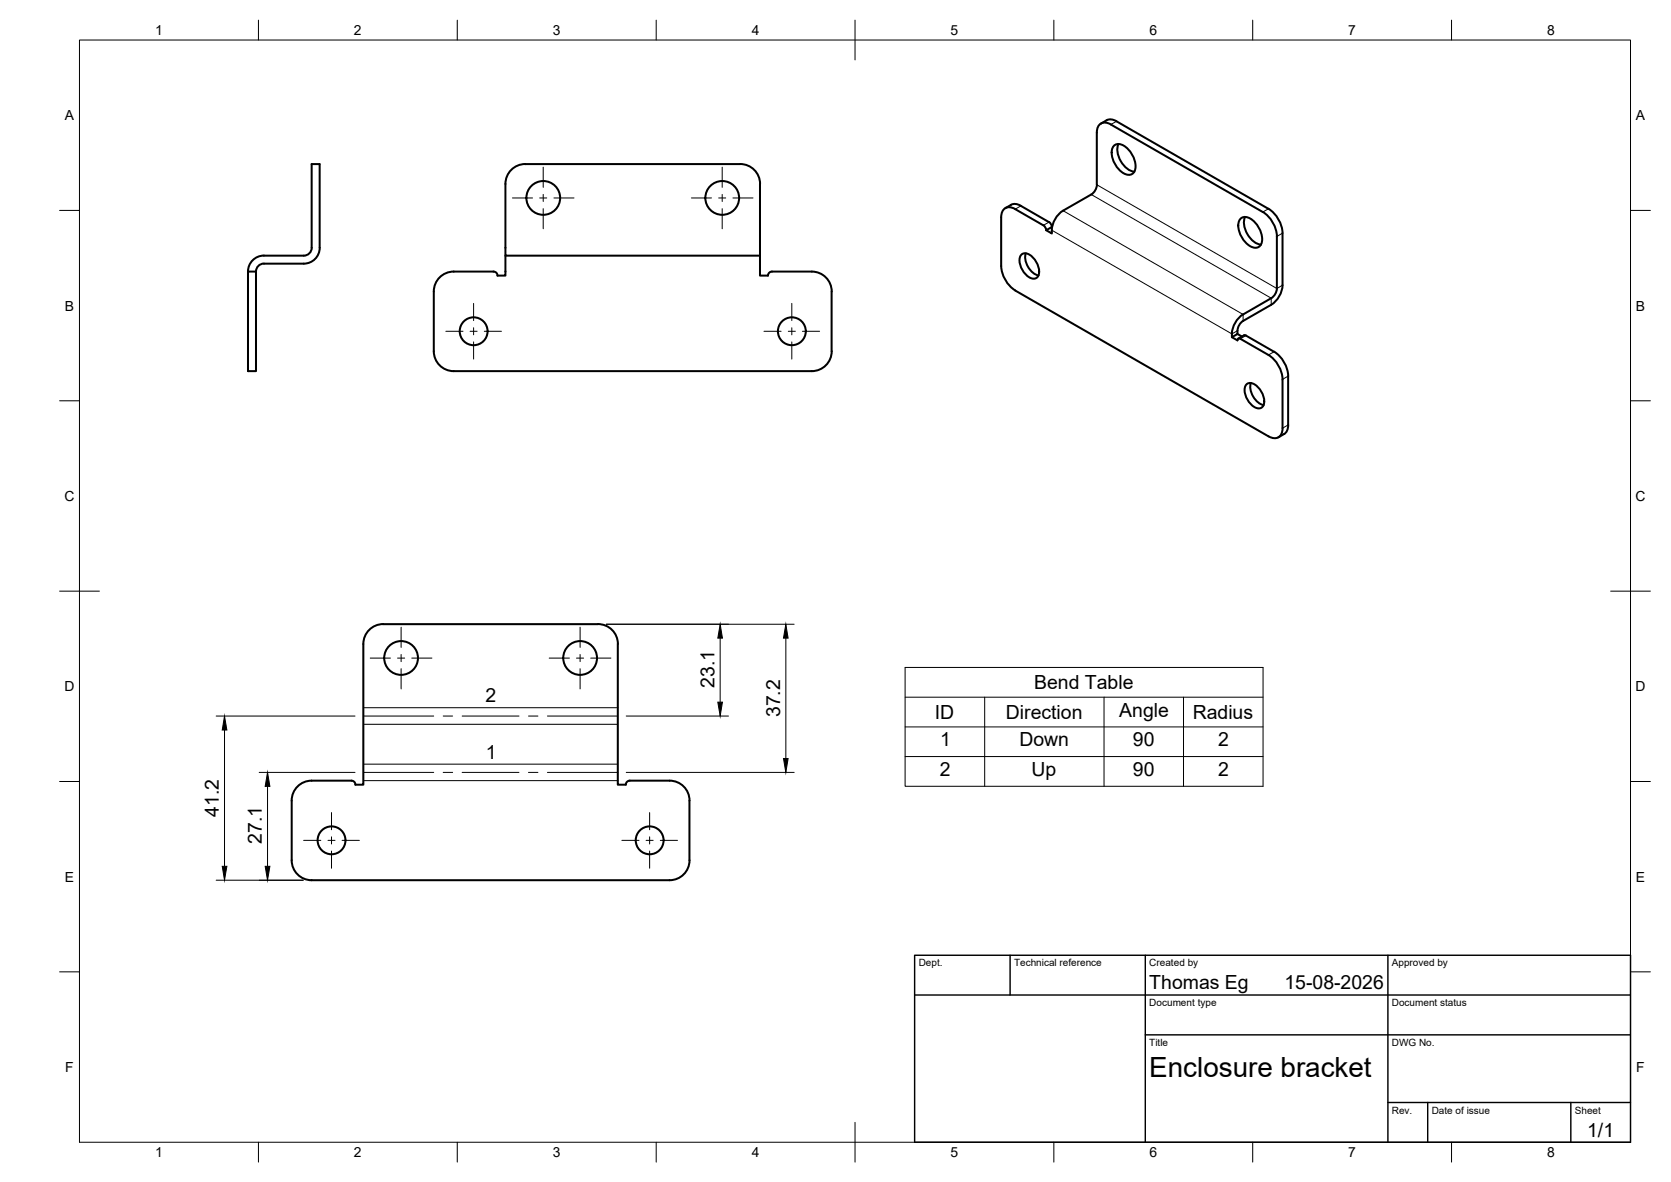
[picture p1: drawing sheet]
<svg xmlns="http://www.w3.org/2000/svg" width="420mm" height="297mm" viewBox="0 0 420 297" stroke-linecap="round" stroke-linejoin="round" font-family="sans-serif">
<!-- layer: Visible -->
<g fill="none" stroke="#000" stroke-width=".51">
<path d="M276.8 31.1a2.97 2.97 0 0 1 3.9-.6l38.2 22a7.7 7.7 0 0 1 3.6 6.1v13.1a6.2 6.2 0 0 1-2.9 4.9l-7 4.1M279.3 31.3l38.2 22M279.3 31.3a2.16 2.16 0 0 0-2.5-.3 2.16 2.16 0 0 0-1 2.3v13.1M280.2 36.5a2.69 2.69 0 0 1 3.5 1 5.6 5.6 0 0 1 1.5 5.6 2.07 2.07 0 0 1-3.3 0 5.9 5.9 0 0 1-2.1-6.1zM281.2 36.2a5.7 5.7 0 0 0 4 6.9M127.1 46.2v18h64M186.1 41.2h-54a5 5 0 0 0-5 5M186.1 41.2a5 5 0 0 1 5 5M191.1 46.2v18M256.7 51.7l7.1 4.1 .5 .5 .2 .7M256.7 51.7a3 3 0 0 0-3.9 .6M262.3 56.6l-7-4.1a2.17 2.17 0 0 0-2.5-.2 2.17 2.17 0 0 0-1.1 2.3v12.3a7.9 7.9 0 0 0 3.6 6.1l63.7 36.6a2.15 2.15 0 0 0 2.5 .3 2.15 2.15 0 0 0 1-2.3v-12.3a7.8 7.8 0 0 0-3.6-6.1l-7-4.1h-.5l-.2 .4-1.4-.8v-.8"/>
<path d="M262.4 56.6l.5 .6 .2 .7M264.5 57.1l-1.4 .8M275.8 46.4l-.2 1-.8 1.2-7.5 4.3a6.3 6.3 0 0 0-2.8 5.8l-1.4-.8M312 54.9a2.69 2.69 0 0 1 3.5 1 5.6 5.6 0 0 1 1.6 5.6 2.07 2.07 0 0 1-3.4 0 5.9 5.9 0 0 1-2-6.2zM313.1 54.5a5.7 5.7 0 0 0 4 7M317.5 53.3a7.8 7.8 0 0 1 3.6 6.1M321.1 59.4v13.1M62.4 68.2a4 4 0 0 1 4-4h10a1.96 1.96 0 0 0 2-1.9v-21.1h2v21.1a4 4 0 0 1-4 4h-10a1.96 1.96 0 0 0-2 1.9M62.4 68.2v25.1h2v-25.1M62.4 68.2h2M109.1 73.3v15a5 5 0 0 0 5 5h90a5 5 0 0 0 5-5v-15M127.1 64.2v5.1h-2a.97 .97 0 0 0-1-1.1h-10a5 5 0 0 0-5 5.1"/>
<path d="M191.1 64.2v5.1h2a1.01 1.01 0 0 1 1-1.1h10a5 5 0 0 1 5 5.1M256.9 63.9a2.28 2.28 0 0 1 3 1 4.6 4.6 0 0 1 1.1 4.5 1.72 1.72 0 0 1-2.7-.1 4.8 4.8 0 0 1-1.7-5zM257.9 63.7a4.9 4.9 0 0 0 3.2 5.5M312.6 79a6.3 6.3 0 0 0-2.9 4.9M321.1 72.5l-.2 .9-.9 1.3-7.4 4.3M311.1 83.9l1.2 .7M312.6 80.6l-.7 .7-.5 .9-.3 1.7-1.3 .8M312.8 84.3l-1.4 .8M312.8 84.3h.5M313.3 84.3l7.1 4.1a7.8 7.8 0 0 1 3.5 6.1v12.3a3 3 0 0 1-2.5 3.1M313.5 96.5a2.28 2.28 0 0 1 3 1 4.6 4.6 0 0 1 1.1 4.5 1.72 1.72 0 0 1-2.8-.1 4.8 4.8 0 0 1-1.6-5zM314.5 96.2a4.9 4.9 0 0 0 3.2 5.6"/>
<path d="M155.3 161.8v35.4h2.1a1.01 1.01 0 0 1 1-1h10a5 5 0 0 1 5 5v15a5 5 0 0 1-5 5h-90.1a5 5 0 0 1-5-5v-15a5 5 0 0 1 5-5h10M155.4 161.8a5 5 0 0 0-5.1-4.9l-53.9-.1a5 5 0 0 0-5 5v35.4h-2.1M88.4 196.2a1.01 1.01 0 0 1 1 1"/>
<circle cx="136.6" cy="49.7" r="4.2"/>
<circle cx="181.6" cy="49.7" r="4.2"/>
<circle cx="119.1" cy="83.2" r="3.5"/>
<circle cx="199.1" cy="83.2" r="3.5"/>
<circle cx="100.8" cy="165.4" r="4.2"/>
<circle cx="145.9" cy="165.4" r="4.2"/>
<circle cx="83.4" cy="211.2" r="3.5"/>
<circle cx="163.4" cy="211.2" r="3.5"/>
</g>
<!-- layer: Visible Narrow -->
<g fill="none" stroke="#000" stroke-width=".25">
<path d="M280.7 30.5l-1.4 .8M256.7 51.7l-1.4 .9M263.8 55.8l-1.5 .8M264.5 57.9l45.3 26 1.3-.8M267.3 52.9l45.3 26.1v1.7M274.4 48.9l45.2 26v1.7M275.8 46.4l45.3 26.1 1.4-.8M318.9 52.5l-1.4 .8M322.5 58.6l-1.4 .8M313.3 84.3l-1.4 .8M320.4 88.4l-1.5 .8M323.9 94.5l-1.4 .8"/>
<path d="M323.9 106.8l-1.4 .8M91.4 177.8h63.9M91.4 196.2h63.9M91.4 182h63.9M91.4 192h63.9"/>
</g>
<!-- layer: Bend Center -->
<path d="M91.4 179.9h17.7M111.4 179.9h2.4M116.2 179.9h14.3M132.9 179.9h2.4M137.6 179.9h17.7M91.4 194.1h17.7M111.4 194.1h2.4M116.2 194.1h14.3M132.9 194.1h2.4M137.6 194.1h17.7" fill="none" stroke="#000" stroke-width=".25"/>
<!-- layer: BORDER -->
<g fill="none" stroke="#000" stroke-width=".25">
<path d="M20 10.1h390v276.9h-390zM65 5.1v5M115 5.1v5M165 5.1v5M215 5.1v10M265 5.1v5M315 5.1v5M365 5.1v5M15 52.9h5M410 52.9h5M15 100.7h5M410 100.7h5"/>
<path d="M15 148.6h10M405 148.6h10M15 196.4h5M410 196.4h5M15 244.2h5M410 244.2h5M65 287v5M115 287v5M165 287v5M215 282.1v9.9M265 287v5M315 287v5"/>
<path d="M365 287v5"/>
</g>
<!-- layer: TITLEBLOCK -->
<path d="M230 240.1h180v46.9h-180zM230 250h180M254 240.1v9.9M288 240.1v46.9M349 240.1v46.9M288 260.1h122M349 277.1h61M359 277.1v9.9M395 277.1v9.9" fill="none" stroke="#000" stroke-width=".36"/>
<!-- layer: Smart Centers -->
<g fill="none" stroke="#000" stroke-width=".25">
<path d="M128.8 49.7h5.1M135.7 49.7h1.8M136.6 42v5.1M136.6 48.9v1.7M136.6 52.4v5.1M139.3 49.7h5M173.8 49.7h5.1M180.7 49.7h1.8M181.6 42v5.1M181.6 48.9v1.7M181.6 52.4v5.1M184.3 49.7h5"/>
<path d="M119.1 76.2v4.4M199.1 76.2v4.4M112.1 83.3h4.3M118.2 83.3h1.8M119.1 82.4v1.7M119.1 85.9v4.3M121.8 83.3h4.3M192.1 83.3h4.3M198.2 83.3h1.8M199.1 82.4v1.7M199.1 85.9v4.3M201.8 83.3h4.3"/>
<path d="M100.9 157.6v5.1M145.9 157.6v5.1M93.1 165.4h5.1M99.9 165.4h1.8M100.9 164.5v1.8M100.9 168v5.1M103.5 165.4h5.1M138.1 165.4h5.1M144.9 165.4h1.8M145.9 164.5v1.8M145.9 168v5.1M148.5 165.4h5.1"/>
<path d="M76.3 211.2h4.4M82.5 211.2h1.7M83.4 204.2v4.3M83.4 210.3v1.8M83.4 213.9v4.3M86 211.2h4.4M156.4 211.2h4.3M162.5 211.2h1.7M163.3 204.2v4.3M163.3 210.3v1.8M163.3 213.9v4.3M166 211.2h4.3"/>
</g>
<!-- layer: FD_Dimensions -->
<path d="M152.4 156.9h47.3M54.4 179.9h34.9M157.5 179.9h25.7M181.1 160.4v16.1M197.6 160.4v30.2M56.5 183.5v34.2M65.2 194.1h24.1M67.3 197.6v20.1M157.5 194.1h42.2M54.4 221.2h21.8" fill="none" stroke="#000" stroke-width=".25"/>
<path d="M181.1 156.9l.6 3.5h-1.2zM180.5 176.5h1.2l-.6 3.4zM197.6 156.9l.6 3.5h-1.2zM56.5 179.9l.5 3.6h-1.1zM67.3 194.1l.6 3.5h-1.2zM197 190.6h1.2l-.6 3.5zM55.9 217.7h1.1l-.5 3.5zM66.7 217.7h1.2l-.6 3.5z" fill="#000" stroke="#000" stroke-width=".25"/>
<!-- layer: Bend Tables -->
<path d="M227.6 167.7h90v29.9h-90zM227.6 175.2h90M247.6 175.2v22.4M277.6 175.2v22.4M297.6 175.2v22.4M227.6 182.7h90M227.6 190.1h90" fill="none" stroke="#000" stroke-width=".25"/>
<text font-size="7" x="289" y="270.6">Enclosure bracket</text>
<g font-size="4.9">
<text x="179.6" y="172.8" transform="rotate(-90 179.6 172.8)">23.1</text>
<text x="260" y="173.2">Bend Table</text>
<text x="122" y="176.5">2</text>
<text x="196.1" y="180.2" transform="rotate(-90 196.1 180.2)">37.2</text>
<text x="235.1" y="180.7">ID</text>
<text x="252.9" y="180.6">Direction</text>
<text x="281.4" y="180.2">Angle</text>
<text x="299.9" y="180.6">Radius</text>
<text x="122.2" y="190.6">1</text>
<text x="236.4" y="187.6">1</text>
<text x="256.3" y="187.6">Down</text>
<text x="284.9" y="187.6">90</text>
<text x="306.3" y="187.6">2</text>
<text x="236.3" y="195">2</text>
<text x="259.4" y="195">Up</text>
<text x="284.9" y="195">90</text>
<text x="306.3" y="195">2</text>
<text x="55.1" y="205.2" transform="rotate(-90 55.1 205.2)">41.2</text>
<text x="65.9" y="212" transform="rotate(-90 65.9 212)">27.1</text>
<text x="289" y="248.5">Thomas Eg</text>
<text x="323" y="248.5">15-08-2026</text>
<text x="399.1" y="285.7">1/1</text>
</g>
<g font-size="3.5">
<text x="39" y="8.8">1</text>
<text x="89" y="8.8">2</text>
<text x="139" y="8.8">3</text>
<text x="189" y="8.8">4</text>
<text x="239" y="8.8">5</text>
<text x="289" y="8.8">6</text>
<text x="339" y="8.8">7</text>
<text x="389" y="8.8">8</text>
<text x="16.3" y="30.2">A</text>
<text x="411.3" y="30.2">A</text>
<text x="16.3" y="78">B</text>
<text x="411.3" y="78">B</text>
<text x="16.2" y="125.9">C</text>
<text x="411.2" y="125.9">C</text>
<text x="16.2" y="173.7">D</text>
<text x="411.2" y="173.7">D</text>
<text x="16.3" y="221.6">E</text>
<text x="411.3" y="221.6">E</text>
<text x="16.4" y="269.4">F</text>
<text x="411.4" y="269.4">F</text>
<text x="39" y="290.8">1</text>
<text x="89" y="290.8">2</text>
<text x="139" y="290.8">3</text>
<text x="189" y="290.8">4</text>
<text x="239" y="290.8">5</text>
<text x="289" y="290.8">6</text>
<text x="339" y="290.8">7</text>
<text x="389" y="290.8">8</text>
</g>
<g font-size="2.5">
<text x="231" y="242.9">Dept.</text>
<text x="255" y="242.9">Technical reference</text>
<text x="289" y="242.9">Created by</text>
<text x="350" y="242.9">Approved by</text>
<text x="289" y="252.8">Document type</text>
<text x="350" y="252.8">Document status</text>
<text x="289" y="262.9">Title</text>
<text x="350" y="262.9">DWG No.</text>
<text x="350" y="279.9">Rev.</text>
<text x="360" y="279.9">Date of issue</text>
<text x="396" y="279.9">Sheet</text>
</g>
</svg>
